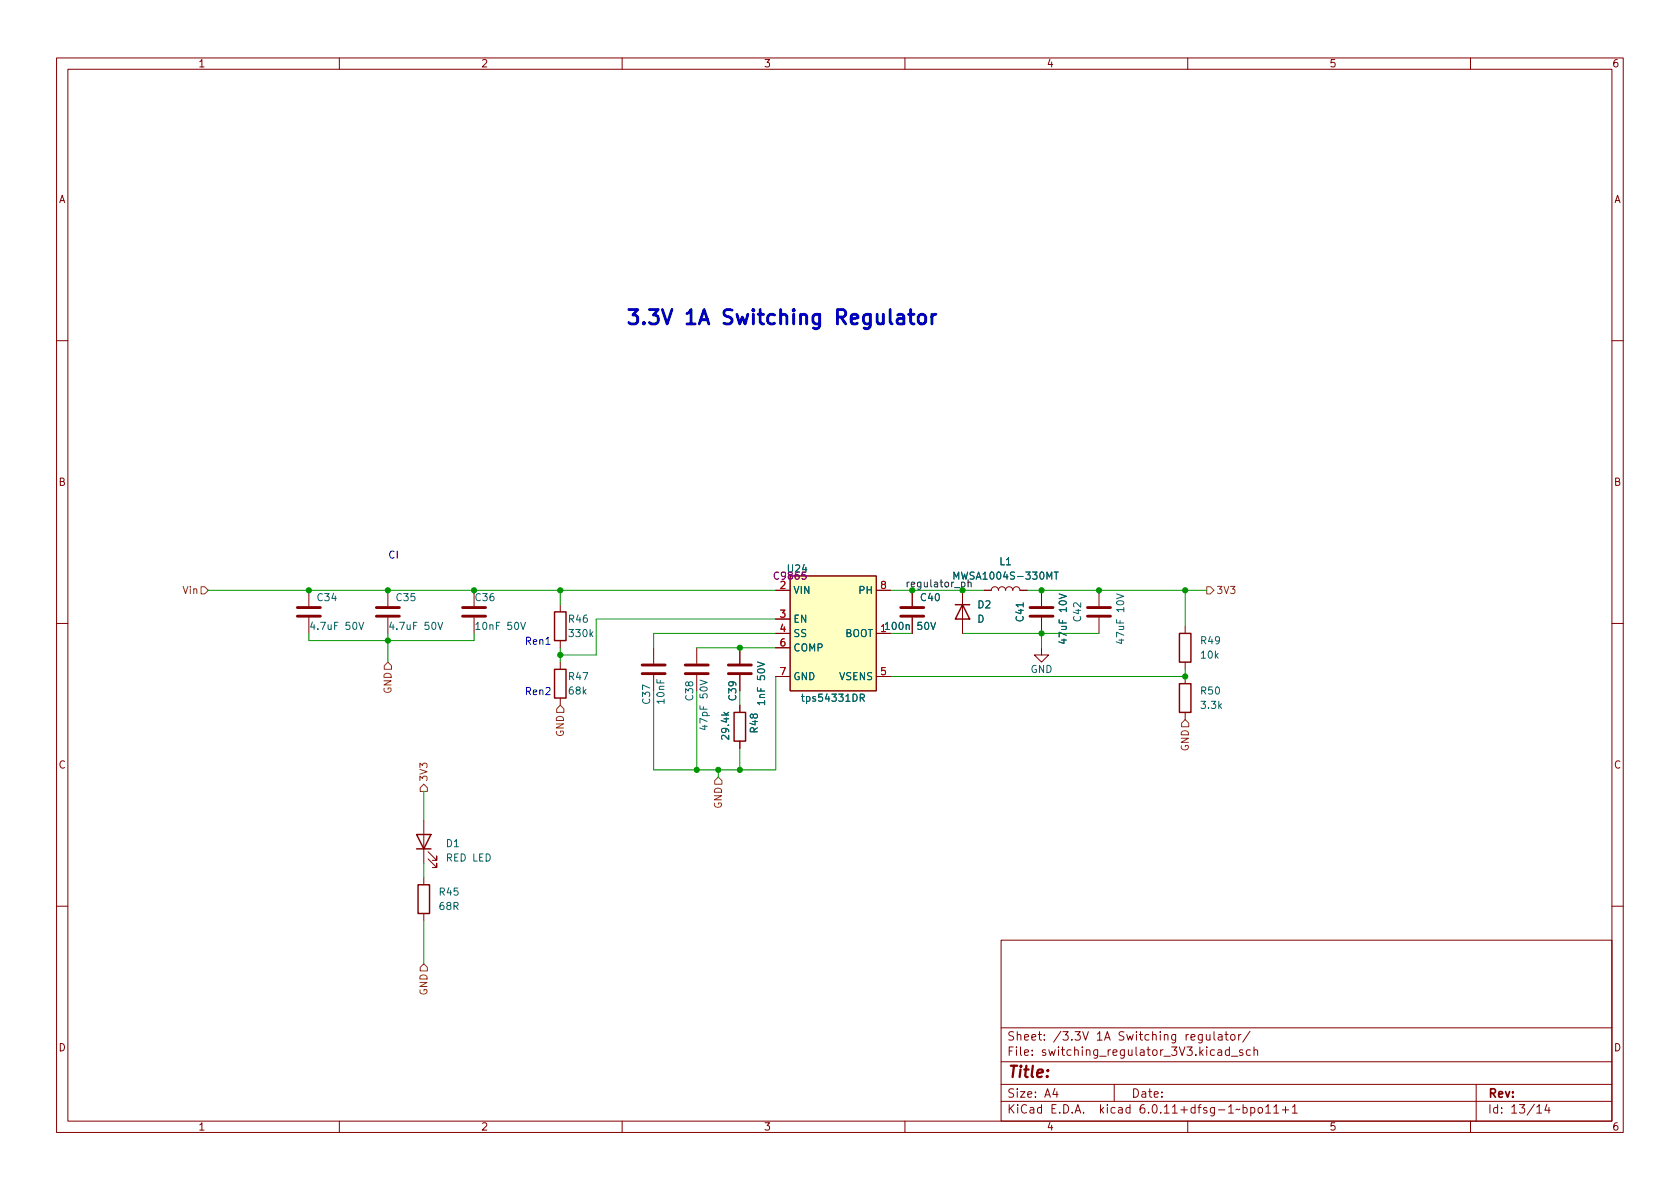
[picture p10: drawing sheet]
<svg xmlns="http://www.w3.org/2000/svg" width="297mm" height="210mm" viewBox="0 0 297 210" stroke-linecap="round" stroke-linejoin="round" font-family="sans-serif">
<g fill="none" stroke="#840000" stroke-width=".18">
<path d="M10 10.2h277v190.1h-277zM12 12.2h273v186.1h-273zM60 10.2v2M110 10.2v2M160 10.2v2M210 10.2v2M260 10.2v2M10 60.2h2M285 60.2h2M10 110.2h2M54.6 104.4v2.8M54.6 109.2v2.8"/>
<path d="M68.6 104.4v2.8M68.6 109.2v2.8M83.8 104.4v2.8M83.8 109.2v2.8M99.1 106.9v1.3M99.1 113.3v1.2M99.1 117.1v1.3M115.6 114.5v2.8M115.6 119.4v2.8M123.2 114.5v2.8M123.2 119.4v2.8M130.8 114.5v2.8"/>
<path d="M130.8 119.4v2.8M137.2 112h2.5M137.2 104.4h2.5M137.2 109.5h2.5M137.2 119.6h2.5M137.2 114.5h2.5M139.7 101.8h15.2v20.4h-15.2zM154.9 112h2.6M154.9 104.4h2.6M154.9 119.6h2.6M161.3 104.4v2.8M161.3 109.2v2.8"/>
<path d="M170.2 104.4v7.6M174 104.4h1.3a.64 .64 0 0 1 .6-.6 .64 .64 0 0 1 .6 .6 .64 .64 0 0 1 .7-.6 .64 .64 0 0 1 .6 .6 .64 .64 0 0 1 .6-.6 .64 .64 0 0 1 .7 .6 .64 .64 0 0 1 .6-.6 .64 .64 0 0 1 .6 .6h1.3M184.1 114.5v1.3h1.3l-1.3 1.3-1.2-1.3h1.2M184.1 104.4v2.8M184.1 109.2v2.8M194.3 104.4v2.8M194.3 109.2v2.8M209.5 110.7v1.3M209.5 117.1v1.3M209.5 119.6v1.3M285 110.2h2M99.1 123.4v1.3"/>
<path d="M130.8 124.7v1.3M130.8 131.1v1.2M209.5 126v1.2M74.9 145v7.6M74.9 155.2v1.3M75.7 151.9l1.5 1.5v-.8v.8h-.7M75.7 150.6l1.5 1.5v-.7v.7h-.7M10 160.2h2M74.9 161.5v1.3M177 166.3h108v32h-108zM285 160.2h2M60 198.3v2"/>
<path d="M110 198.3v2M160 198.3v2M177 194.8h108M177 191.8h108M177 187.8h108M177 181.8h108M182.5 186.5v.1M182.5 185.7v.1M184.6 183.8v.1M184.6 183v.1M191.4 182.4l.5 1.5 .5-1.5M197 191.8v3"/>
<path d="M207.9 182.9v1.2l-.3 .3h-.4M207.9 183l-.5-.1-.3 .3v.4l.2 .3h.6M210 198.3v2M217.7 186.8h1.2M219.7 185.7l-.3-.1-.3 .2 .1 .3 .5 .1v.4h-.6M221 182.4l-1.3 1.9M221.1 185.7l-.5-.1-.2 .3v.4l.1 .3h.6M221.7 185.8l.2-.2 .4 .1 .1 .9M221.7 185.1v1.5M223.8 196.8h.8M225.2 195.8l.4-.5v1.5M225.2 196.8h.9"/>
<path d="M226.7 196.3h1.2M227.3 195.7v1.1M228.5 195.8l.4-.5v1.5M228.5 196.8h.9M260 198.3v2M261 191.8v6.5M273.5 195.3l-.4 1h1M273.9 195.8v1"/>
</g>
<path d="M98 118.4h2.1v5h-2.1zM98 108.2h2.1v5.1h-2.1zM168.9 106.9h2.5M170.2 106.9l1.2 2.6h-2.5zM208.5 112h2.1v5.1h-2.1zM129.8 126h2v5.1h-2zM208.5 120.9h2.1v5.1h-2.1zM73.7 147.6h2.5l-1.3 2.5zM73.7 150.1h2.5M73.9 156.5h2v5h-2z" fill="none" stroke="#840000" stroke-width=".25"/>
<g fill="none" stroke="#840000" stroke-width=".51">
<path d="M52.6 109h4M52.6 107.4h4M66.5 109h4.1M66.5 107.4h4.1M81.8 109h4.1M81.8 107.4h4.1M113.5 119.1h4.1M113.5 117.6h4.1M121.2 119.1h4M121.2 117.6h4M128.8 119.1h4M128.8 117.6h4"/>
<path d="M159.3 109h4M159.3 107.4h4M182.1 109h4.1M182.1 107.4h4.1M192.3 109h4M192.3 107.4h4"/>
</g>
<g fill="none" stroke="#006464" stroke-width=".18">
<path d="M59.8 110h-.6v1.3M73.7 110h-.6v1.3M104.5 112.1l.3 .5M104.8 111.7l-.5 .5M160.2 110.6l.2-.1h.3l.1 .8M180.9 106.6v.7M185.1 102.4v-1.2l.4 .9 .5-.9v1.2M186.4 101.2h.7M186.8 101.2v1.2M128 126l.5 .4M128.8 126l-.4 .3M152.1 123.4l.6-.1 .1-.1v-.3l-.7-.2v1.3"/>
<path d="M152.4 123.4l.4 .6"/>
</g>
<path d="M139.7 101.8h15.2v20.4h-15.2z" fill="#ffffc2" stroke="#ffffc2" stroke-width=".18"/>
<path d="M142.5 101.2h-.7v.6l.2-.2 .4 .1 .1 .2v.4l-.2 .1-.5-.1" fill="none" stroke="#840084" stroke-width=".18"/>
<path d="M35.6 103.8h.6l.6 .6-.6 .6h-.6zM68.6 117.1l.6 .6v.7h-1.3v-.7zM213.4 103.8h.6l.6 .6-.6 .6h-.6zM74.9 138.7l.7 .6v.6h-1.3v-.6zM99.1 124.7l.6 .6v.7h-1.3v-.7zM127 137.4l.6 .6v.7h-1.2v-.7zM209.5 127.2l.7 .7v.6h-1.3v-.6zM74.9 170.4l.7 .7v.6h-1.3v-.6z" fill="none" stroke="#725600" stroke-width=".18"/>
<path d="M170 103l.4-.1 .2 .3-.1 .5h-.5M171.2 103.1l.1-.2 .3 .1 .1 .8M171.2 102.5v1.3" fill="none" stroke="#0f0f0f" stroke-width=".18"/>
<path d="M96.5 113.9h.8" fill="none" stroke="#0000c2" stroke-width=".18"/>
<g fill="none" stroke="#009600" stroke-width=".18">
<path d="M36.8 104.4h100.4M54.6 112v1.3h29.2v-1.3M68.6 112v5.1M99.1 104.4v2.5M99.1 114.5v2.6M123.2 114.5h14M137.2 112h-21.6v2.5M137.2 119.6v16.5h-21.6v-13.9M137.2 109.5h-31.8v6.3h-6.3M157.5 112h3.8M157.5 104.4h16.5M170.2 112h24.1"/>
<path d="M181.6 104.4h31.8M184.1 112v2.5M209.5 104.4v6.3M209.5 118.4v1.2h-52M74.9 139.9v5.1M123.2 122.2v13.9M127 136.1v1.3M130.8 122.2v2.5M130.8 132.3v3.8M74.9 152.6v2.6M74.9 162.8v7.6"/>
</g>
<g fill="#009600" stroke="#009600" stroke-width=".18">
<circle cx="184.1" cy="104.4" r=".46"/>
<circle cx="123.2" cy="136.1" r=".46"/>
<circle cx="130.8" cy="136.1" r=".46"/>
<circle cx="127" cy="136.1" r=".46"/>
<circle cx="209.5" cy="104.4" r=".46"/>
<circle cx="194.3" cy="104.4" r=".46"/>
<circle cx="184.1" cy="112" r=".46"/>
<circle cx="170.2" cy="104.4" r=".46"/>
<circle cx="130.8" cy="114.5" r=".46"/>
<circle cx="209.5" cy="119.6" r=".46"/>
<circle cx="68.6" cy="113.3" r=".46"/>
<circle cx="54.6" cy="104.4" r=".46"/>
<circle cx="68.6" cy="104.4" r=".46"/>
<circle cx="83.8" cy="104.4" r=".46"/>
<circle cx="99.1" cy="104.4" r=".46"/>
<circle cx="99.1" cy="115.8" r=".46"/>
</g>
<g font-size="3.5" fill="#0000c2">
<text x="110.5" y="57.4">3.3V</text>
<text x="121.2" y="57.4">1A</text>
<text x="128.2" y="57.4">Switching</text>
<text x="148.7" y="57.4">Regulator</text>
</g>
<text font-size="2.8" fill="#840000" x="178" y="191.2">Title:</text>
<g font-size="2.1" fill="#840000">
<text x="178" y="184.5">Sheet:</text>
<text x="186.2" y="184.5">/3.3V</text>
<text x="193.9" y="184.5">1A Switching</text>
<text x="209.9" y="184.5">regulator/</text>
<text x="178" y="187.2">File:</text>
<text x="184.4" y="187.2">switching_regulator_3V3.kicad_sch</text>
<text x="178" y="197.4">KiCad</text>
<text x="178" y="194.6">Size:</text>
<text x="184.7" y="194.6">A4</text>
<text x="185.7" y="197.4">E.D.A.</text>
<text x="194.6" y="197.4">kicad</text>
<text x="200" y="194.6">Date:</text>
<text x="201.8" y="197.4">6.0.11+dfsg-1~bpo11+1</text>
<text x="263" y="194.6">Rev:</text>
<text x="263" y="197.4">Id:</text>
<text x="267.1" y="197.4">13/14</text>
</g>
<g font-size="1.8" fill="#840000">
<text x="35" y="12.3">1</text>
<text x="85" y="12.3">2</text>
<text x="135" y="12.3">3</text>
<text x="185" y="12.3">4</text>
<text x="235" y="12.3">5</text>
<text x="285" y="12.3">6</text>
<text x="10.4" y="36.3">A</text>
<text x="285.4" y="36.3">A</text>
<text x="10.3" y="86.3">B</text>
<text x="285.3" y="86.3">B</text>
<text x="10.3" y="136.3">C</text>
<text x="285.3" y="136.3">C</text>
<text x="10.3" y="186.3">D</text>
<text x="285.3" y="186.3">D</text>
<text x="35" y="200.3">1</text>
<text x="85" y="200.3">2</text>
<text x="135" y="200.3">3</text>
<text x="185" y="200.3">4</text>
<text x="235" y="200.3">5</text>
<text x="285" y="200.3">6</text>
</g>
<g font-size="1.8" fill="#0000c2">
<text x="68.6" y="98.8">CI</text>
<text x="92.7" y="114">Ren1</text>
<text x="92.7" y="122.9">Ren2</text>
</g>
<g font-size="1.8" fill="#006464">
<text x="139" y="101.6">U24</text>
<text x="176.6" y="100.3">L1</text>
<text x="55.9" y="106.7">C34</text>
<text x="69.9" y="106.7">C35</text>
<text x="83.8" y="106.7">C36</text>
<text x="140.2" y="105.4">VIN</text>
<text x="151.7" y="105.4">PH</text>
<text x="162.6" y="106.7">C40</text>
<text x="168.3" y="102.9">MWSA1004S-330MT</text>
<text x="172.7" y="108">D2</text>
<text x="54.6" y="111.8">4.7uF</text>
<text x="61" y="111.8">50V</text>
<text x="68.6" y="111.8">4.7uF</text>
<text x="75" y="111.8">50V</text>
<text x="83.8" y="111.8">10nF</text>
<text x="89.6" y="111.8">50V</text>
<text x="100.3" y="110.5">R46</text>
<text x="100.3" y="113">330k</text>
<text x="140.2" y="110.5">EN</text>
<text x="140.2" y="113">SS</text>
<text x="149.4" y="113">BOOT</text>
<text x="162.1" y="111.8">50V</text>
<text x="172.7" y="110.5">D</text>
<text x="181.4" y="110.1" transform="rotate(-90 181.4 110.1)">C41</text>
<text x="189" y="108.3" transform="rotate(-90 189 108.3)">10V</text>
<text x="191.5" y="110.1" transform="rotate(-90 191.5 110.1)">C42</text>
<text x="199.1" y="108.3" transform="rotate(-90 199.1 108.3)">10V</text>
<text x="140.2" y="115.6">COMP</text>
<text x="182.1" y="119.4">GND</text>
<text x="189" y="114.1" transform="rotate(-90 189 114.1)">47uF</text>
<text x="199.1" y="114.1" transform="rotate(-90 199.1 114.1)">47uF</text>
<text x="212.1" y="114.3">R49</text>
<text x="212.1" y="116.8">10k</text>
<text x="100.3" y="120.7">R47</text>
<text x="100.3" y="123.2">68k</text>
<text x="115.3" y="124.7" transform="rotate(-90 115.3 124.7)">C37</text>
<text x="117.9" y="124.7" transform="rotate(-90 117.9 124.7)">10nF</text>
<text x="122.9" y="124.1" transform="rotate(-90 122.9 124.1)">C38</text>
<text x="125.5" y="123.6" transform="rotate(-90 125.5 123.6)">50V</text>
<text x="130.6" y="124.1" transform="rotate(-90 130.6 124.1)">C39</text>
<text x="135.6" y="124.9" transform="rotate(-90 135.6 124.9)">1nF</text>
<text x="135.6" y="120.4" transform="rotate(-90 135.6 120.4)">50V</text>
<text x="140.2" y="120.7">GND</text>
<text x="141.5" y="124.5">tps54331DR</text>
<text x="148.3" y="120.7">VSENS</text>
<text x="212.1" y="123.2">R50</text>
<text x="212.1" y="125.7">3.3k</text>
<text x="125.5" y="129.4" transform="rotate(-90 125.5 129.4)">47pF</text>
<text x="129.3" y="131.1" transform="rotate(-90 129.3 131.1)">29.4k</text>
<text x="134.4" y="129.8" transform="rotate(-90 134.4 129.8)">R48</text>
<text x="78.7" y="150.2">D1</text>
<text x="78.7" y="152.7">RED LED</text>
<text x="77.5" y="158.8">R45</text>
<text x="77.5" y="161.3">68R</text>
</g>
<g font-size="1.8" fill="#725600">
<text x="32.2" y="105.4">Vin</text>
<text x="215" y="105.4">3V3</text>
<text x="69.6" y="122.8" transform="rotate(-90 69.6 122.8)">GND</text>
<text x="100.1" y="130.4" transform="rotate(-90 100.1 130.4)">GND</text>
<text x="210.6" y="132.9" transform="rotate(-90 210.6 132.9)">GND</text>
<text x="76" y="138.3" transform="rotate(-90 76 138.3)">3V3</text>
<text x="128" y="143.1" transform="rotate(-90 128 143.1)">GND</text>
<text x="76" y="176.1" transform="rotate(-90 76 176.1)">GND</text>
</g>
<text font-size="1.8" fill="#840084" x="136.6" y="102.9">C9865</text>
<g font-size="1.8" fill="#a90000">
<text x="137.7" y="104.1">2</text>
<text x="155.5" y="104.1">8</text>
<text x="137.7" y="109.2">3</text>
<text x="137.7" y="111.8">4</text>
<text x="155.5" y="111.8">1100n</text>
<text x="137.7" y="114.3">6</text>
<text x="137.7" y="119.4">7</text>
<text x="155.5" y="119.4">5</text>
</g>
<text font-size="1.8" fill="#009600" x="160" y="103.8">regulator_ph</text>
</svg>
